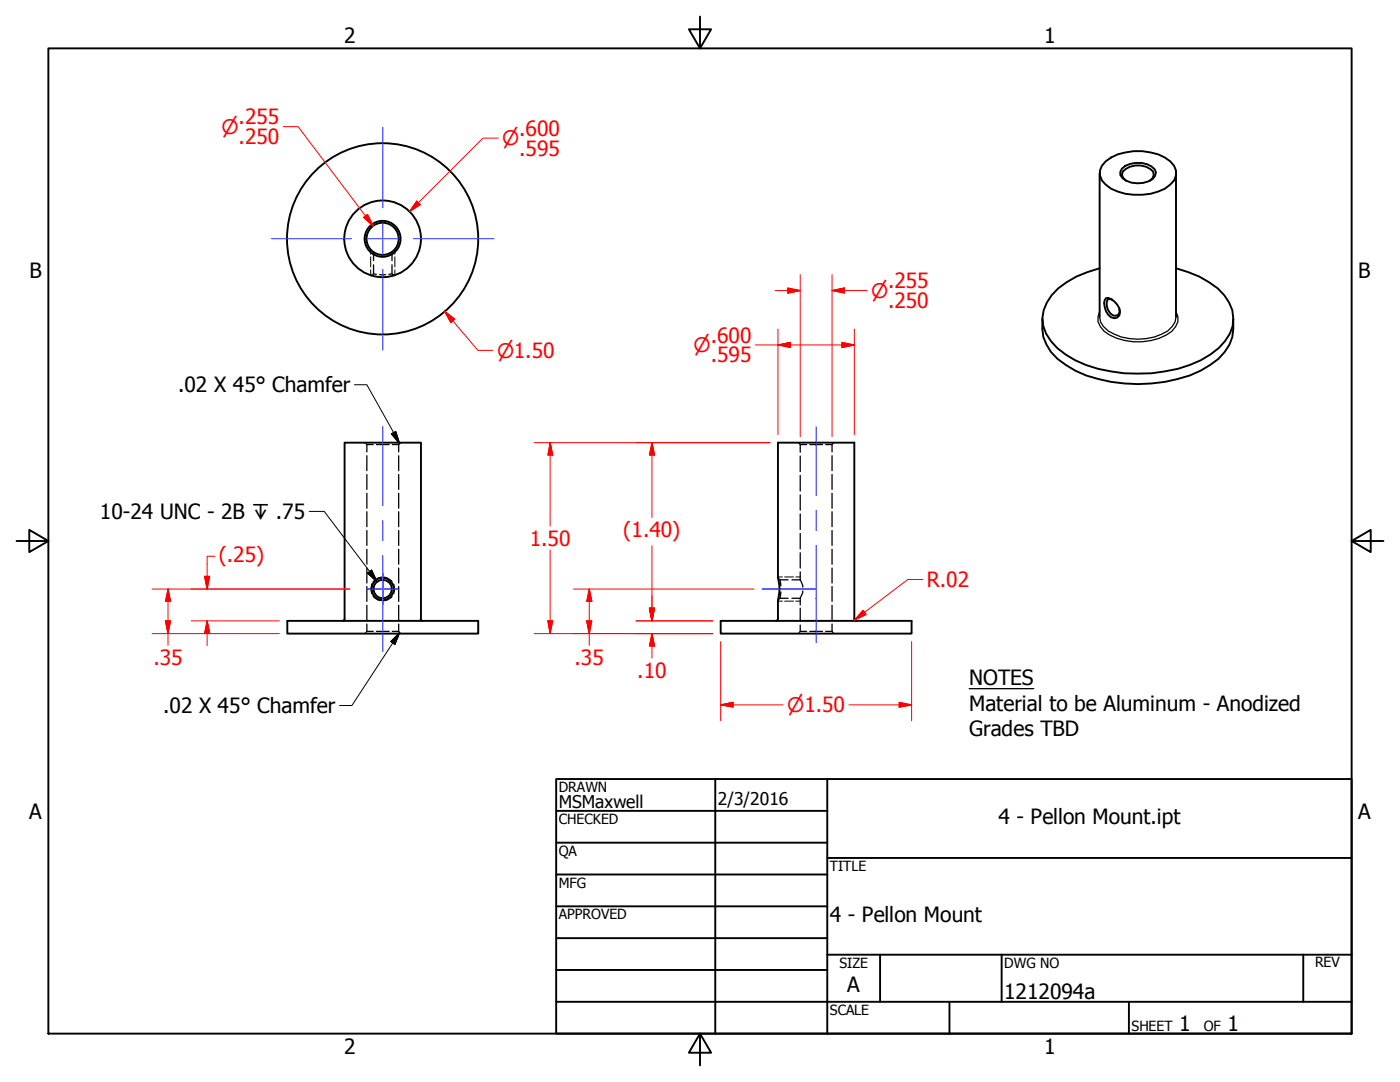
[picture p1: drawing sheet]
<svg xmlns="http://www.w3.org/2000/svg" width="279mm" height="216mm" viewBox="0 0 279 216" stroke-linecap="round" stroke-linejoin="round" font-family="sans-serif">
<!-- layer: Visible (ANSI) -->
<g fill="none" stroke="#000" stroke-width=".38">
<path d="M219.5 34.5v28.7M220.7 32.2a11.1 11.1 0 0 1 12.9 0 2.86 2.86 0 0 1 0 4.6 9.8 9.8 0 0 1-7.3 2.1 8.7 8.7 0 0 1-6.4-2.9 2.86 2.86 0 0 1 .8-3.8zM223.9 33.7a5 5 0 0 1 6.5 .1 1.69 1.69 0 0 1-1.2 2.4 5.4 5.4 0 0 1-5.2-.6l-.4-.7v-.6zM224.7 36.1l-.5-.6-.3-.6 .2-.7a4.3 4.3 0 0 1 6 0l.2 .7-.2 .6-.6 .6M234.7 34.5v28.7M219.5 53.5a18.3 18.3 0 0 0-9.6 5.4 6.8 6.8 0 0 0-.2 9.2 18.7 18.7 0 0 0 12 6 30.1 30.1 0 0 0 17.9-2.2 11.7 11.7 0 0 0 6.4-6.8 8.4 8.4 0 0 0-4.7-8.8l-2-1.1-4.6-1.7M220.7 59.5a2.75 2.75 0 0 1 2.7 2l.1 .8-.1 .6-.5 .5a1.75 1.75 0 0 1-2.2-1.3l-.4-1.6zM208 63.6a9.1 9.1 0 0 0 4.7 9.2 22.9 22.9 0 0 0 11.7 3.7 29.5 29.5 0 0 0 15.2-2.5 12.1 12.1 0 0 0 5.8-5.2l.5-1.6 .2-1.5v-2.1M57.3 123.9h38.1v2.5h-38.1zM68.8 123.4v-35.1h15.2v35.1M68.8 123.5l-.1 .2-.3 .2M83.9 123.5l.3 .3 .2 .1"/>
<path d="M143.8 123.9h38.1v2.5h-38.1zM155.3 123.5l-.1 .2-.4 .2M155.3 123.4v-3.6a8.2 8.2 0 0 0 0-4.5v-27h15.2v35.1M170.5 123.5l.2 .3 .2 .1"/>
<circle cx="76.4" cy="47.7" r="3.2"/>
<circle cx="76.4" cy="47.7" r="3.6"/>
<circle cx="76.4" cy="47.7" r="7.7"/>
<circle cx="76.4" cy="47.7" r="19.1"/>
<circle cx="76.4" cy="117.5" r="1.83"/>
<circle cx="76.4" cy="117.5" r="2.25"/>
</g>
<!-- layer: Hidden (ANSI) -->
<g fill="none" stroke="#000" stroke-width=".25">
<path d="M74.3 54.8l-.1 .1M74.5 54.6l.6 .1M74.5 54.6l-.1 .1M74.5 50.2v1.8M74.5 52.8v1.8M75.8 54.8h1.2M78.2 54.6l-.6 .1M78.2 54.6l.2 .1M78.2 50.2v1.8M78.2 52.8v1.8M78.5 54.8l.1 .1M72.8 88.3l.1 .2"/>
<path d="M73.1 88.6l.1 .1M73.2 88.7h1.3M73.2 88.7v1.5M73.2 90.9v3M73.2 94.7v3M73.2 98.4v3M75.1 88.7h2.6M78.3 88.7h1.3M79.6 88.7v1.5M79.6 90.9v3M79.6 94.7v3M79.6 98.4v3"/>
<path d="M79.7 88.6l-.1 .1M79.9 88.3l-.1 .2M159.3 88.3l.1 .2M159.6 88.6l.1 .1M159.7 88.7h1.3M159.7 88.7v1.5M159.7 91v3.1M159.7 94.9v3.1M159.7 98.7v3.1M161.6 88.7h2.5M164.8 88.7h1.3M166.1 88.7v1.5"/>
<path d="M166.1 90.9v3M166.1 94.7v3M166.1 98.4v3M166.2 88.6l-.1 .1M166.4 88.3l-.1 .2M73.2 102.1v3M73.2 105.9v2.9M73.2 109.6v3M73.2 113.3v3M73.2 117v3M79.6 102.1v3M79.6 105.9v2.9"/>
<path d="M79.6 109.6v3M79.6 113.3v3M79.6 117v3M155.3 115.3l.1 .1M155.4 119.6l-.1 .2M155.5 115.6l.1 .1M155.6 115.7l.2 1.2M155.6 119.4l-.1 .1M155.6 119.4h1.7M155.6 115.7h1.7M155.8 118.1l-.2 1.3M158.1 119.4h1.6"/>
<path d="M158.1 115.7h1.6M159.7 115.7l.5 1.1v.4M159.7 102.6v3.1M159.7 106.4v3.1M159.7 110.3v3M159.7 114.1v1.6M159.7 119.4v1.3M160.2 117.9v.3l-.5 1.2M166.1 102.1v3M166.1 105.9v2.9M166.1 109.6v3M166.1 113.3v3"/>
<path d="M166.1 117v3M72.9 126.3l-.1 .1M73.2 126h1.3M73.2 126l-.1 .2M73.2 120.8v3M73.2 124.5v1.5M75.1 126h2.6M78.3 126h1.3M79.6 126l.1 .2M79.6 120.8v3M79.6 124.5v1.5M79.8 126.3l.1 .1"/>
<path d="M159.4 126.3l-.1 .1M159.7 126h1.3M159.7 126l-.1 .2M159.7 121.3v2.7M159.7 124.7v1.3M161.6 126h2.5M164.8 126h1.3M166.1 126l.1 .2M166.1 120.8v3M166.1 124.5v1.5M166.3 126.3l.1 .1"/>
</g>
<!-- layer: Hidden Narrow (ANSI) -->
<g fill="none" stroke="#000" stroke-width=".2">
<path d="M74 49.7v1M74 51.2v2.1M74 53.8v1.1M78.8 49.7v1M78.8 51.2v2.1M78.8 53.8v1.1M74.2 116.5a2.64 2.64 0 0 0 0 2M74.4 118.9l1 .9 .7 .1M76.1 115.1l-.7 .2-1 .8M76.6 115.1l.7 .2 .8 .5 .2 .3M78.3 118.9l-.2 .4-.8 .5-.7 .1M78.5 116.5a2.03 2.03 0 0 1 0 2"/>
<path d="M155.3 120h.8M155.3 115.1h.8M156.6 120h1.8M156.6 115.1h1.8M158.8 120h.9M158.8 115.1h.9"/>
</g>
<!-- layer: Visible Narrow (ANSI) -->
<path d="M221.7 59.7h.1M219.5 62.2a3.1 3.1 0 0 0 .8 3.9 11.8 11.8 0 0 0 13.6 0 2.95 2.95 0 0 0 .8-3.9M219.5 63.2a4.1 4.1 0 0 0 2.9 3.5 11.5 11.5 0 0 0 10.6-.7l.9-.8 .6-.9 .2-1.1" fill="none" stroke="#000" stroke-width=".25"/>
<path d="M221.9 59.8a.59 .59 0 0 0-1 .3 2.54 2.54 0 0 0 1.4 2.9 .94 .94 0 0 0 1-.3 .94 .94 0 0 0 .1-1" fill="none" stroke="#000" stroke-width=".38"/>
<!-- layer: Border (ANSI) -->
<path d="M9.7 9.7h260v196.5h-260zM139.7 3.3v6.4l-2.2-3.9h4.4l-2.2 3.9M3.3 107.9h6.4l-3.9-2.2v4.5l3.9-2.3M269.7 107.9l3.9 2.3v-4.5l-3.9 2.2h6.4M139.7 206.2l2.2 3.9h-4.4l2.2-3.9v6.4" fill="none" stroke="#000" stroke-width=".38"/>
<!-- layer: Title (ANSI) -->
<g fill="none" stroke="#000" stroke-width=".38">
<path d="M111 155.4h158.7v50.8h-158.7zM142.7 155.4v50.8M165.1 155.4v50.8M111 161.8h54.1M111 168.1h54.1M111 174.5h54.1M165.1 171.2h104.6M111 180.8h54.1M111 187.2h54.1M111 193.5h54.1M111 199.9h158.7M165.1 190.5h104.6"/>
<path d="M175.6 190.5v9.4M189.5 199.9v6.3M199.9 190.5v9.4M225.3 199.9v6.3M260.1 190.5v9.4"/>
</g>
<!-- layer: Center Mark (ANSI) -->
<path d="M76.4 25.4v16.1M54.2 47.6h16M73.2 47.6h6.4M76.4 44.4v6.4M76.4 53.8v16M82.5 47.6h16.1M73.2 117.5h6.4M76.4 114.4v6.3" fill="none" stroke="#00f" stroke-width=".2"/>
<!-- layer: Centerline (ANSI) -->
<path d="M76.4 85.2v15.7M162.9 85.2v13.7M76.4 103.9v4M76.4 110.9v19.1M152.1 117.5h10.8M162.9 101.9v4M162.9 108.8v19.5" fill="none" stroke="#00f" stroke-width=".2"/>
<!-- layer: Dimension (ANSI) -->
<g fill="none" stroke="#f00" stroke-width=".2">
<path d="M56.5 25.3h3l15 19.8M99.4 27.6h-3l-14.7 14.6M72.6 43.4l.7-.6 1.2 2.3zM83.2 40.1l.7 .7-2.2 1.4zM154.7 58h5M157.2 57.5l2.5 .5-2.5 .5zM159.7 54.8v32.3M166.1 58l2.4-.5v1zM166.1 58h6.9M166.1 54.8v32.3M88.7 62.1l2 1.6-.7 .7zM88.7 62.1l6.7 7.8h3"/>
<path d="M150.7 68.8h19.8M155.3 68.8l2.4-.5v1zM155.3 65.7v21M168 68.3l2.5 .5-2.5 .5zM170.5 65.7v21M106.6 88.3h47.1M109.8 88.3l.5 2.5h-1zM109.8 88.3v16.7M130.1 88.3l.5 2.5h-1zM130.1 88.3v15M30.4 117.5h39.4M33.5 117.5l.5 2.5h-1z"/>
<path d="M33.5 117.5v11.3M40.8 115h1l-.5 2.5zM42.9 111h-1.6v6.5M109.8 109.7v16.7M114.4 117.5h36.1M117.6 117.5l.5 2.5h-1zM117.6 117.5v11.3M130.1 108.9v15M184.1 115.6h-2.9l-10.6 8.1M30.4 126.4h25.4M33 123.9h1l-.5 2.5zM38.2 123.9h17.6"/>
<path d="M41.3 123.9l.5 2.5h-1zM41.3 123.9v4.9M106.6 126.4h35.6M109.3 123.9h1l-.5 2.5zM117.1 123.9h1l-.5 2.5zM126.9 123.9h15.3M129.6 121.3h1l-.5 2.6zM130.1 126.4l.5 2.5h-1zM130.1 126.4v4.9M143.8 128v15.8M172.3 121.8l.5 .8-2.2 1.1zM181.9 128v15.8"/>
<path d="M143.8 140.7l2.5-.6v1zM143.8 140.7h12.5M169.4 140.7h12.5M179.5 140.1l2.4 .6-2.4 .4z"/>
</g>
<g fill="#f00" stroke="#f00" stroke-width=".2">
<path d="M88.7 62.1l2 1.6z"/>
<path d="M88.7 62.1l2 1.6-.7 .7z"/>
<path d="M83.2 40.1l-1.5 2.1z"/>
<path d="M83.2 40.1l.7 .7-2.2 1.4z"/>
<path d="M72.6 43.4l1.9 1.7z"/>
<path d="M72.6 43.4l.7-.6 1.2 2.3z"/>
<path d="M143.8 140.7l2.5-.6z"/>
<path d="M143.8 140.7l2.5-.6v1z"/>
<path d="M179.5 141.1l2.4-.4z"/>
<path d="M179.5 140.1l2.4 .6-2.4 .4z"/>
<path d="M155.3 68.8l2.4-.5z"/>
<path d="M155.3 68.8l2.4-.5v1z"/>
<path d="M168 69.3l2.5-.5z"/>
<path d="M168 68.3l2.5 .5-2.5 .5z"/>
<path d="M166.1 58l2.4-.5z"/>
<path d="M166.1 58l2.4-.5v1z"/>
<path d="M157.2 58.5l2.5-.5z"/>
<path d="M157.2 57.5l2.5 .5-2.5 .5z"/>
<path d="M130.1 126.4l.5 2.5z"/>
<path d="M130.1 126.4l.5 2.5h-1z"/>
<path d="M129.6 121.3l.5 2.6z"/>
<path d="M129.6 121.3h1l-.5 2.6z"/>
<path d="M109.3 123.9l.5 2.5z"/>
<path d="M109.3 123.9h1l-.5 2.5z"/>
<path d="M109.8 88.3l.5 2.5z"/>
<path d="M109.8 88.3l.5 2.5h-1z"/>
<path d="M130.1 88.3l.5 2.5z"/>
<path d="M130.1 88.3l.5 2.5h-1z"/>
<path d="M172.3 121.8l-1.7 1.9z"/>
<path d="M172.3 121.8l.5 .8-2.2 1.1z"/>
<path d="M33 123.9l.5 2.5z"/>
<path d="M33 123.9h1l-.5 2.5z"/>
<path d="M33.5 117.5l.5 2.5z"/>
<path d="M33.5 117.5l.5 2.5h-1z"/>
<path d="M117.1 123.9l.5 2.5z"/>
<path d="M117.1 123.9h1l-.5 2.5z"/>
<path d="M117.6 117.5l.5 2.5z"/>
<path d="M117.6 117.5l.5 2.5h-1z"/>
<path d="M41.3 123.9l.5 2.5z"/>
<path d="M41.3 123.9l.5 2.5h-1z"/>
<path d="M40.8 115l.5 2.5z"/>
<path d="M40.8 115h1l-.5 2.5z"/>
</g>
<!-- layer: Symbol (ANSI) -->
<path d="M70.7 76.8h2.5l6.6 11.7M78.1 86.6l.9-.5 .8 2.4zM61.7 102h3l10.5 14.1M73.3 114.4l.9-.7 1 2.4zM79.8 126.2l-1 2.4-.8-.6zM79.8 126.2l-9.6 14.6h-2.4" fill="none" stroke="#000" stroke-width=".2"/>
<path d="M78.1 86.6l1.7 1.9zM78.1 86.6l.9-.5 .8 2.4zM73.3 114.4l1.9 1.7zM73.3 114.4l.9-.7 1 2.4zM79.8 126.2l-1 2.4zM79.8 126.2l-1 2.4-.8-.6z" fill="#000" stroke="#000" stroke-width=".2"/>
<path d="M193.4 137.4h12.9" fill="none" stroke="#000" stroke-width=".25"/>
<g font-size="4.2">
<text x="68.7" y="8.6">2</text>
<text x="208.4" y="8.6">1</text>
<text x="5.9" y="55.5">B</text>
<text x="271.1" y="55.5">B</text>
<text x="35.6" y="78.3">.02 X 45° Chamfer</text>
<text x="19.9" y="103.6">10-24 UNC - 2B ↧ .75</text>
<text x="193.4" y="136.8">NOTES</text>
<text x="32.6" y="142.3">.02 X 45° Chamfer</text>
<text x="193.4" y="141.8">Material to be Aluminum - Anodized</text>
<text x="193.4" y="146.8">Grades TBD</text>
<text x="5.8" y="163.4">A</text>
<text x="199.3" y="164.5">4 - Pellon Mount.ipt</text>
<text x="271" y="163.4">A</text>
<text x="165.6" y="184">4 - Pellon Mount</text>
<text x="169.1" y="198">A</text>
<text x="200.4" y="199.3">1212094a</text>
<text x="235.3" y="205.7">1</text>
<text x="245" y="205.7">1</text>
<text x="68.7" y="210.3">2</text>
<text x="208.4" y="210.3">1</text>
</g>
<g font-size="4.2" fill="#f00">
<text x="47.6" y="24.8">.255</text>
<text x="47.6" y="28.8">.250</text>
<text x="103.6" y="27.1">.600</text>
<text x="103.6" y="31.1">.595</text>
<text x="177.2" y="57.5">.255</text>
<text x="177.2" y="61.5">.250</text>
<text x="141.9" y="68.4">.600</text>
<text x="141.9" y="72.3">.595</text>
<text x="124.4" y="107.3">(1.40)</text>
<text x="43.7" y="112.2">(.25)</text>
<text x="105.7" y="108.9">1.50</text>
<text x="185" y="117.2">R.02</text>
<text x="30.6" y="132.7">.35</text>
<text x="114.7" y="132.7">.35</text>
<text x="127.2" y="135.2">.10</text>
</g>
<g font-size="4" fill="#f00">
<text x="44.2" y="26.7">⌀</text>
<text x="100.2" y="29">⌀</text>
<text x="173.9" y="59.4">⌀</text>
<text x="99.2" y="71.4">⌀1.50</text>
<text x="138.4" y="70.3">⌀</text>
<text x="157.1" y="142.1">⌀1.50</text>
</g>
<g font-size="3.5">
<text x="111.5" y="161.2">MSMaxwell</text>
<text x="143.3" y="160.7">2/3/2016</text>
</g>
<g font-size="2.8">
<text x="111.5" y="158">DRAWN</text>
<text x="111.5" y="164.4">CHECKED</text>
<text x="111.5" y="170.8">QA</text>
<text x="165.6" y="173.7">TITLE</text>
<text x="111.5" y="177.1">MFG</text>
<text x="111.5" y="183.5">APPROVED</text>
<text x="167.5" y="193.1">SIZE</text>
<text x="200.4" y="193.1">DWG NO</text>
<text x="262.4" y="193">REV</text>
<text x="165.6" y="202.5">SCALE</text>
<text x="225.8" y="205.7">SHEET</text>
<text x="240.2" y="205.7">OF</text>
</g>
</svg>
